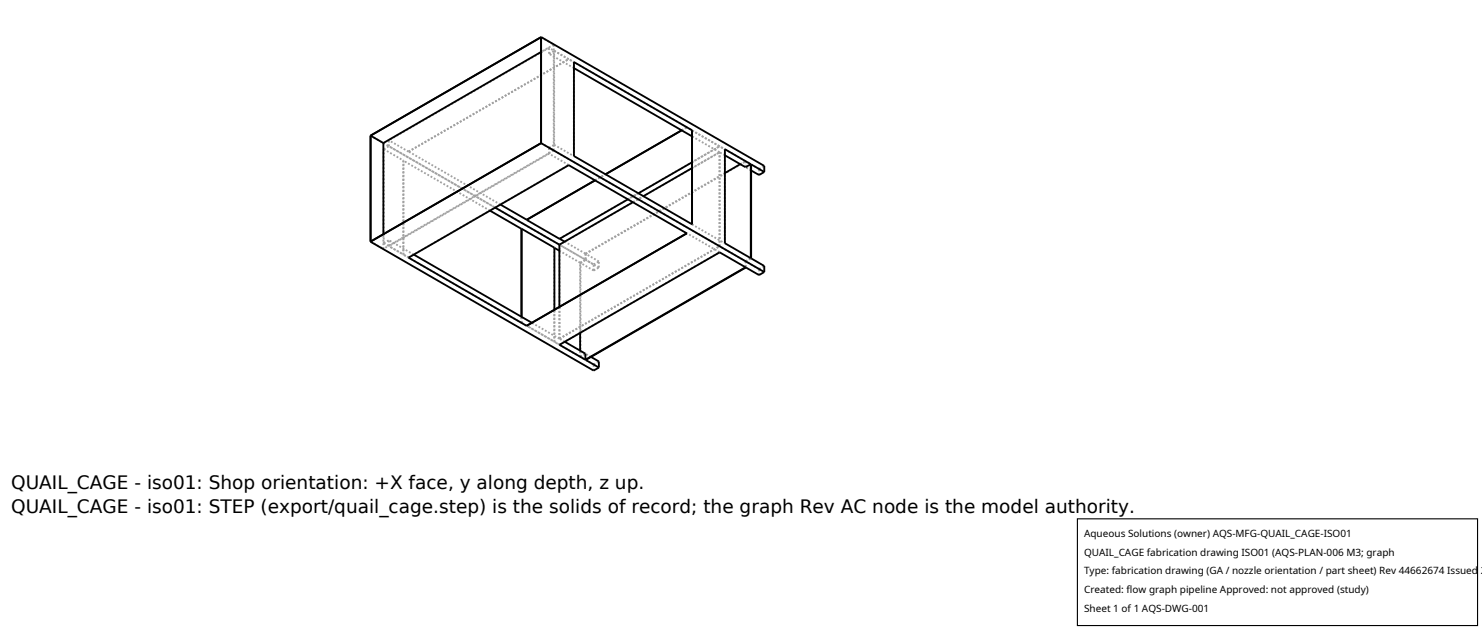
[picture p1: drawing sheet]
<svg xmlns="http://www.w3.org/2000/svg" width="212mm" height="90mm" viewBox="0 0 212 90" stroke-linecap="round" stroke-linejoin="round" font-family="sans-serif">
<g fill="none" stroke="#a0a0a0" stroke-width=".26" stroke-dasharray=".3 .3" stroke-linecap="butt">
<path d="M52.9 19.4l31.9 18.4M77.3 5.3l1.8 1.1M78.4 6.8l-22.9 13.2M78.4 7.7v-.9M78.4 7.7l.7-.4M79.1 6.4l-1.8 1M79.1 7.3l2.9 1.6M81.2 8.5l-2.8-1.7M81.2 8.4v.1M82 9.7l-3.6-2M97.3 18.6l.8-.4M97.4 18.6l.7-.4"/>
<path d="M98.1 18.2l-16.9-9.8M98.8 18.6l4.7 2.7M52.9 34.5l1.9 1M54.8 35.5v-2.1M54.8 34.7l2.8 1.6M54.8 34.7v-13.4M54.8 21.3l2.8 1.6M54.8 21.3l.7-.4M54.8 34.7l.7-.4M55.5 20.9v-.9M55.5 35.1v-.8M57.6 22.9v13.5"/>
<path d="M57.6 36.4v-.1M57.6 36.3v-13.4M58.4 36.8l-2.9-1.7M58.4 36.8l22.8-13.2M58.4 21.6l22.8-13.2M58.4 21.7l22.8-13.2M58.4 21.6v.1M58.4 21.7l-2.9-1.7M59.1 36.4l-3.6-2.1M70 30.1l-12.4-7.2M70.7 29.6l-15.2-8.7M71.5 29.2l-13.1-7.6"/>
<path d="M77.3 20.4l1.8 1.1M78.4 21.1l.7-.4M78.4 21.9v-.8M78.4 21.9l-22.9 13.2M79.1 21.5v-15.1M79.1 21.5l-24.3 14M79.1 20.7v-13.4M79.1 20.7l2.9 1.6M79.2 35.4v13.4M79.9 34.1l22.9-13.2M79.9 34.9l22.9-13.2M81.2 23.6l-2.8-1.7"/>
<path d="M82 22.3v-13.4M82.9 37.5l-3-1.7M82.9 37.5l.7-.4M82.9 37.5l.8-.4M83.6 37.1l-3.7-2.2M83.6 36.2l-3-1.7M83.6 36.2v.9M83.6 36.2l19.9-11.5M83.7 36.2l22.8-13.2M83.7 36.2v.9M84.8 38.6l-1.9-1.1M84.8 38.6v-.8"/>
<path d="M84.8 37.8l.7-.5M84.8 38.6l.7-.4M85 25.7l1.5-.8M85 25.8l1.5-.9M85.5 37.3l-1.8-1.1M85.5 38.2l-1.8-1.1M85.5 38.2v-.9M89.7 28.5l1.5-.9M90.4 28.9l1.5-.9M98.8 32l4.7 2.7M98.8 23.2l4-2.3M98.8 24l4-2.3"/>
<path d="M102.8 35.2l-24.4-14.1M102.8 21.7l-4-2.2M102.8 35.2v-13.5M102.8 36l-4.7-2.7M102.8 20.9l-4.7-2.7M103.5 34.7v-13.4M103.5 22.2l-.7-.5M105.7 23.4l.8-.4M106.5 37.3l-3.7-2.1M106.5 37.3v.9M106.5 37.3l.7-.4M106.5 23l-3.7-2.1"/>
<path d="M106.5 23v.9M106.5 23.9l.8-.4M106.5 37.3l.8-.4M107.3 24.3l-.8-.4M108.4 25v-.9M108.4 24.1l.8-.4M108.4 24.1l-1.9-1.1M108.4 38.4l-1.9-1.1M108.4 38.4l.8-.4M108.4 39.3v-.9M74.5 46.1l-16.9-9.7M74.5 46.1v-.9"/>
<path d="M74.5 46.1l4.7 2.7M79.2 48.8v-4.6M79.9 48.4l-3.9-2.3M79.9 48.4v-4.6M79.9 48.4l22.9-13.2M79.9 49.2l-4.7-2.7M79.9 49.2l22.9-13.2M79.9 48.4v-13.5M80.7 48.8l-.8-.4M82.9 50.9l-3.7-2.1M82.9 50.9v-.8M82.9 47.5v-10"/>
<path d="M82.9 50.9l.7-.4M82.9 51v-13.5M82.9 51l.8-.5M83.7 50.5v.9M84.4 51l-.7-.5M84.8 52.9v-.8M84.8 52.1l-1.9-1.1M84.8 52.1l.7-.5"/>
</g>
<g fill="none" stroke="#000" stroke-width=".26">
<path d="M52.9 19.4l1.9 1M52.9 19.4l24.4-14.1v15.1l-24.4 14.1zM77.3 7.4l-22.5 13M77.3 5.3l-24.4 14.1v15.1M77.3 5.3l31.9 18.4v.9M77.3 5.3v15.1M82 8.9l16.8 9.7v13.4l-16.8-9.7zM82 9.7l16.8 9.8M97.3 18.6l-10.8 6.3 10.9-6.3M98.8 18.6h.1M52.9 34.5l31.9 18.4 .7-.4M54.8 20.4v13"/>
<path d="M58.4 36.8l22.8-13.2 16.9 9.7-22.9 13.2zM59.1 36.4l16.9 9.7M70 30.1l4.5 2.6M70.7 29.6l9.2 5.3M71.5 29.2l9.1 5.3M74.5 32.7v12.5M74.5 32.7h.1M74.5 32.7l4.7 2.7M75.2 31.4h.1M77.3 20.4l31.9 18.4M77.3 20.4l-24.4 14.1M79.2 35.4l.7 .4"/>
<path d="M79.2 35.4v8.8M79.9 34.9v8.9M85 25.8l-9.8 5.6M89.7 28.5l-9.8 5.6M90.4 28.9l-10.5 6M98.8 23.2l-7.6 4.4M98.8 24l-6.9 4M103.5 21.3l3.7 2.1v13.5l-3.7-2.2zM103.5 22.2l3 1.7 .7-.5M105.7 23.4l-2.2 1.3M107.3 24.3l1.1 .7 .8-.4M109.2 38.8l-.8 .5-1.9-1.1-22.8 13.2 1.8 1.1"/>
<path d="M109.2 24.6l-1.9-1.1v13.4l1.9 1.1v.8M75.2 46.5h.1M79.9 49.2l22.9-13.2 3.7 2.2-22.9 13.2zM80.7 48.8l2.9 1.7v.9M82.9 47.5v2.6M84.4 51l1.1 .6v.9"/>
</g>
<path d="M153.9 74.1h57.1v15.2h-57.1z" fill="#fff" stroke="#000" stroke-width=".16"/>
<g font-size="2.6">
<text x="1.6" y="69.8">QUAIL_CAGE - iso01: Shop orientation: +X face, y along depth, z up.</text>
<text x="1.6" y="73.3">QUAIL_CAGE - iso01: STEP (export/quail_cage.step) is the solids of record; the graph Rev AC node is the model authority.</text>
</g>
<g font-size="1.4">
<text x="154.8" y="76.6">Aqueous Solutions (owner) AQS-MFG-QUAIL_CAGE-ISO01</text>
<text x="154.8" y="79.3">QUAIL_CAGE fabrication drawing ISO01 (AQS-PLAN-006 M3; graph</text>
<text x="154.8" y="82">Type: fabrication drawing (GA / nozzle orientation / part sheet) Rev 44662674 Issued 2</text>
<text x="154.8" y="84.7">Created: flow graph pipeline Approved: not approved (study)</text>
<text x="154.8" y="87.4">Sheet 1 of 1 AQS-DWG-001</text>
</g>
</svg>
